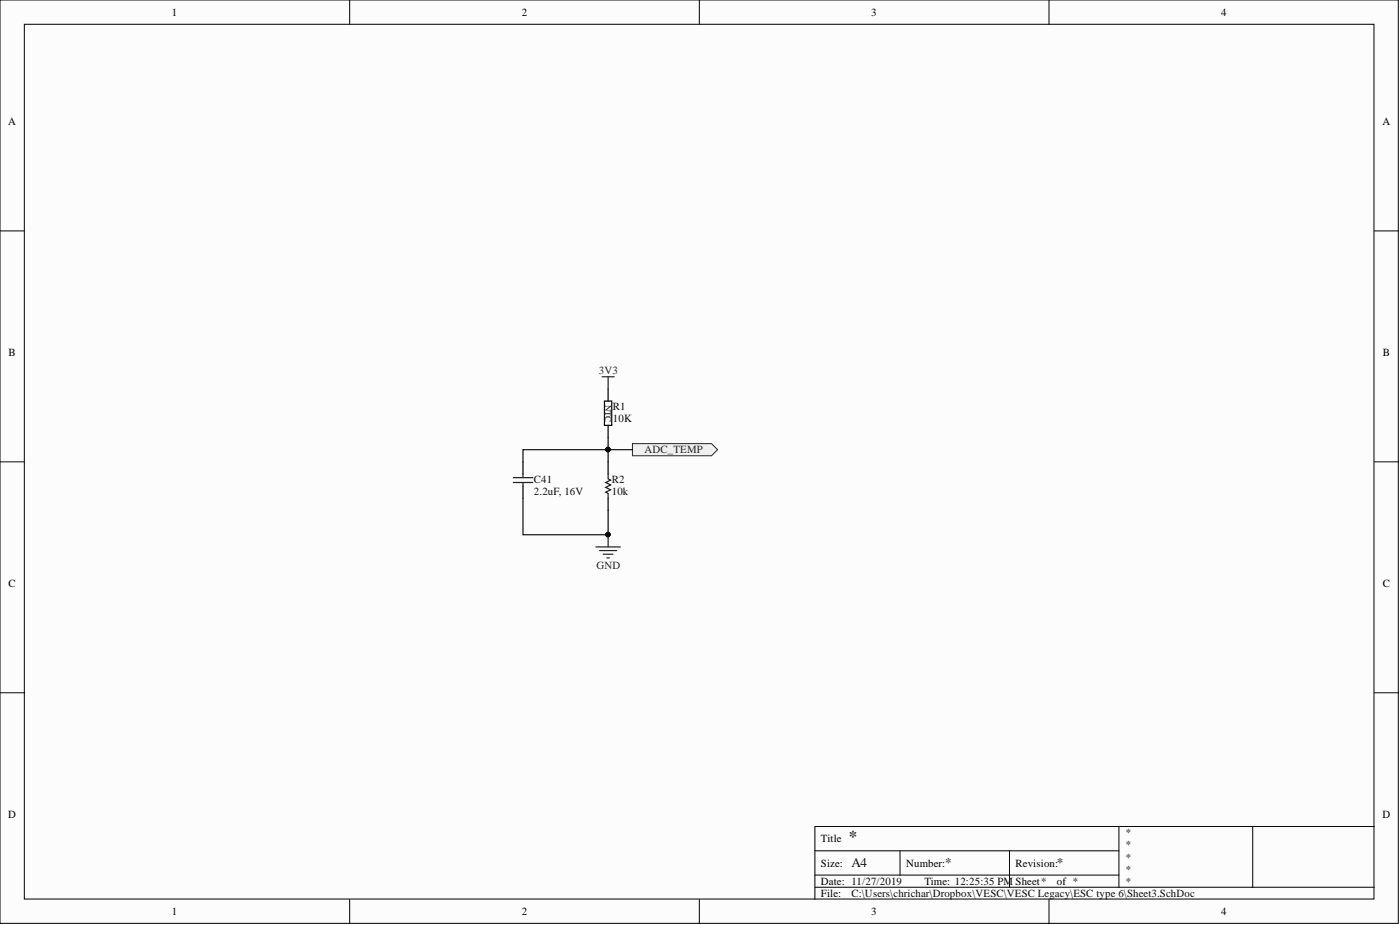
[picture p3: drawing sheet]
<svg xmlns="http://www.w3.org/2000/svg" width="292mm" height="193mm" viewBox="0 0 292 193" stroke-linecap="round" stroke-linejoin="round" font-family="sans-serif">
<g fill="#fcfcfc" stroke="#000" stroke-width=".21">
<path d="M0 0h291.7v192.6h-291.7z"/>
<path d="M5.1 5.1h281.6v182.5h-281.6z"/>
</g>
<g fill="none" stroke="#000" stroke-width=".21">
<path d="M73 0v5.1M145.9 0v5.1M218.9 0v5.1M0 48.2h5.1M286.7 48.2h5.1M0 96.3h5.1M286.7 96.3h5.1M0 144.5h5.1M286.7 144.5h5.1M170 177.5h63.5M187.8 177.5v5.1M210.6 177.5v7.6"/>
<path d="M233.5 172.4v12.7M261.4 172.4h-91.4v15.2M286.7 172.4h-25.3v12.7M73 187.6v5.1M145.9 187.6v5.1M170 185.1h116.7M170 182.6h63.5M218.9 187.6v5.1"/>
</g>
<path d="M126.1 83.7h1.5v5h-1.5zM126.9 81.1v2.6M126.9 88.7v2.6M126.9 96.3v2.6M126.9 104v2.5" fill="none" stroke="#000" stroke-width=".26"/>
<path d="M126.9 98.9v1l.5 .3-1 .5 1 .5-1 .5 1 .5-1 .5 .5 .2v1.1" fill="none" stroke="#1c1c1c" stroke-width=".26"/>
<path d="M132 92.5h16.4l1.3 1.3-1.3 1.3h-16.4z" fill-rule="evenodd" fill="#f0f0f0" stroke="#262626" stroke-width=".21"/>
<path d="M109.1 96.3v2.6M109.1 101.4v2.6" fill="none" stroke="#000" stroke-width=".26"/>
<path d="M107.1 99.6h4M109.1 98.9v.7M107.1 100.7h4M109.1 100.7v.7" fill="none" stroke="#1c1c1c" stroke-width=".26"/>
<path d="M125.6 78.6h2.5M126.9 78.6v2.5M124.3 114.1h5.1M125.1 114.9h3.6M125.9 115.6h2M126.6 116.4h.5M126.9 111.6v2.5" fill="none" stroke="#262626" stroke-width=".26"/>
<g fill="#0e0e0e" stroke="#0e0e0e" stroke-width=".21">
<circle cx="126.8" cy="111.5" r=".47"/>
<circle cx="126.8" cy="93.8" r=".47"/>
</g>
<path d="M126.9 91.3v5M132 93.8h-22.9v2.5M109.1 104v7.6h17.8v-5.1" fill="none" stroke="#0e0e0e" stroke-width=".26"/>
<text font-size="3.5" fill="#262626" x="177.1" y="175.7">*</text>
<g font-size="2.8" fill="#0e0e0e">
<text x="177.6" y="181">A4</text>
<text x="197.2" y="181">*</text>
<text x="220.5" y="181">*</text>
</g>
<g font-size="2.3">
<text x="35.9" y="3.3">1</text>
<text x="108.9" y="3.3">2</text>
<text x="181.8" y="3.3">3</text>
<text x="254.8" y="3.3">4</text>
<text x="1.7" y="26.1">A</text>
<text x="288.4" y="26.1">A</text>
<text x="1.8" y="74.3">B</text>
<text x="288.5" y="74.3">B</text>
<text x="1.8" y="122.5">C</text>
<text x="288.5" y="122.5">C</text>
<text x="1.7" y="170.6">D</text>
<text x="288.4" y="170.6">D</text>
<text x="171.3" y="175.7">Title</text>
<text x="171.3" y="180.8">Size:</text>
<text x="171.3" y="184.6">Date: 11/27/2019</text>
<text x="189.1" y="180.8">Number:</text>
<text x="192.9" y="184.6">Time: 12:25:35 PM Sheet*</text>
<text x="211.9" y="180.8">Revision:</text>
<text x="220.5" y="184.6">of *</text>
<text x="35.9" y="190.9">1</text>
<text x="108.9" y="190.9">2</text>
<text x="171.3" y="187.1">File:</text>
<text x="181.8" y="190.9">3</text>
<text x="254.8" y="190.9">4</text>
</g>
<g font-size="2.3" fill="#262626">
<text x="124.9" y="78.1">3V3</text>
<text x="134.5" y="94.6">ADC_TEMP</text>
<text x="124.4" y="118.7">GND</text>
</g>
<g font-size="2.3" fill="#0e0e0e">
<text x="127.9" y="85.4">R1</text>
<text x="127.9" y="88">10K</text>
<text x="111.4" y="100.7">C41</text>
<text x="127.6" y="100.7">R2</text>
<text x="111.4" y="103.2">2.2uF, 16V</text>
<text x="127.6" y="103.2">10k</text>
<text x="234.7" y="174.4">*</text>
<text x="234.7" y="177">*</text>
<text x="234.7" y="179.5">*</text>
<text x="234.7" y="182.1">*</text>
<text x="234.7" y="184.6">*</text>
<text x="177.6" y="187.1">C:\Users\chrichar\Dropbox\VESC\VESC Legacy\ESC type 6\Sheet3.SchDoc</text>
</g>
<text font-size="1.8" fill="#0e0e0e" x="126.3" y="84.4" transform="rotate(90 126.3 84.4)">NTC</text>
</svg>
